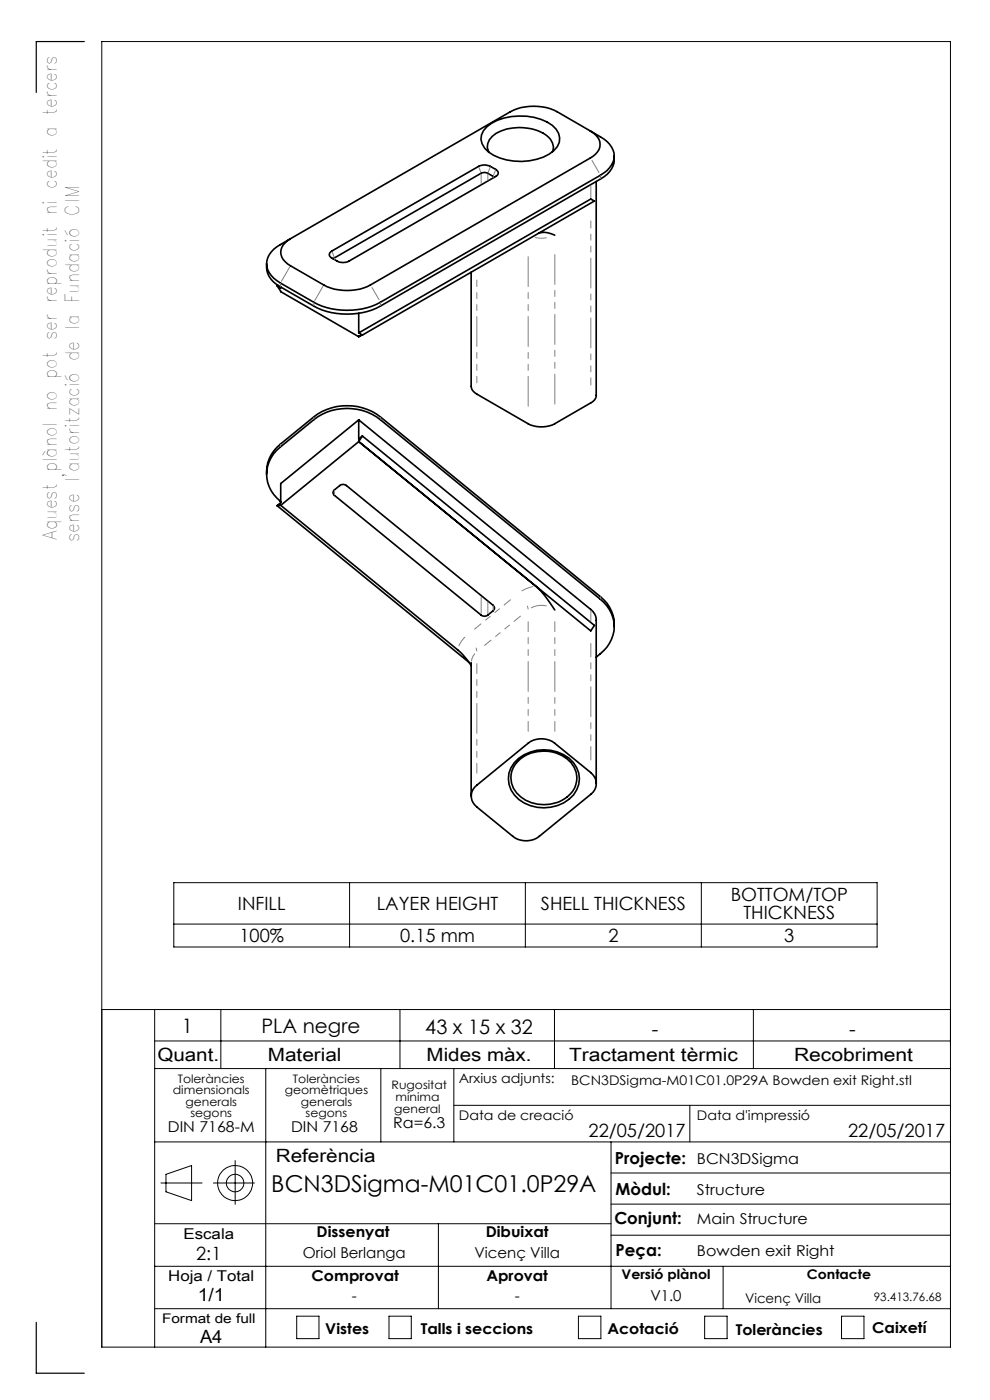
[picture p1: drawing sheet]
<svg xmlns="http://www.w3.org/2000/svg" width="210mm" height="297mm" viewBox="0 0 210 297" stroke-linecap="round" stroke-linejoin="round" font-family="sans-serif">
<g fill="none" stroke="#000" stroke-width=".21">
<path d="M36.9 187.3h149.2v13.6h-149.2zM36.9 196h149.2M74.2 187.3v13.6M111.4 187.3v13.6M148.8 187.3v13.6M21.6 214.2h180M32.8 214.2v71.6M46.8 214.2v12.5M84.8 214.2v12.5M117.6 214.2v12.5M159.8 214.2v12.5M32.8 220.8h168.8"/>
<path d="M32.8 226.7h168.8M56.4 226.7v59.1M80.8 226.7v15.5M96.3 226.7v15.5M96.3 234.5h105.3M146.3 234.5v7.7M32.8 259.6h96.8M32.8 242.2h168.8M34.1 251h8.8M35.2 249.1l5.4-1.8v7.4l-5.4-1.9zM45.3 251h8.7M49.9 246.2v9.3"/>
<path d="M93 259.6v18M129.6 242.2v35.4M129.6 255.4h72M129.6 248.8h72M32.8 277.6h168.8M32.8 268.6h168.8M62.9 279.2h4.8v4.8h-4.8zM82.5 279.2h4.7v4.8h-4.7zM122.7 279.2h4.8v4.8h-4.8zM129.6 262h72M149.5 279.2h4.7v4.8h-4.7zM153.4 268.6v9"/>
<path d="M178.5 279.2h4.8v4.8h-4.8zM21.6 285.8h180v-277h-180v277"/>
<circle cx="49.9" cy="251" r="3.7"/>
<circle cx="49.9" cy="251" r="1.86"/>
</g>
<path d="M17.9 8.8h-10.2v10.8M7.7 280.5v10.8h10.2" fill="none" stroke="#000" stroke-width=".25"/>
<g fill="none" stroke="#000" stroke-width=".35">
<path d="M103.3 26.9a12.3 12.3 0 0 1 12.8-1 4.1 4.1 0 0 1 2.5 4.3 6 6 0 0 1-4.8 3.6 12.6 12.6 0 0 1-10.2-1.6 3.2 3.2 0 0 1-.3-5.3zM104.8 37.6l-1.3-.8a1.5 1.5 0 0 0-1.4 0l-31.4 18.1M117.2 32.2a3.2 3.2 0 0 0-1.6-3.7 10.7 10.7 0 0 0-10.4-.2 2.95 2.95 0 0 0-1.5 4M125.2 27.8a3 3 0 0 1 1.9 3.9 4.5 4.5 0 0 1-1.9 1.8l-46.6 27a11.1 11.1 0 0 1-9.9 0l-7.1-4.1a3 3 0 0 1-1.8-3.9 4.7 4.7 0 0 1 1.8-1.8M125.2 27.8a10.5 10.5 0 0 1 4.5 3.4 3.7 3.7 0 0 1-.9 5l-1.4 1-46.7 26.9a15.5 15.5 0 0 1-14.1 0l-7.1-4.1a4.5 4.5 0 0 1-2.7-5.3 5.6 5.6 0 0 1 2.7-2.8l2.1-1.2M125.2 27.8l-7-4.1a11.1 11.1 0 0 0-9.9 0l-46.7 27M126.5 38.5v45.4a1.7 1.7 0 0 1-1.2 1.6l-7.6 4.4a6.3 6.3 0 0 1-5.7 0l-10.9-6.3a2.13 2.13 0 0 1-1.2-1.6v-24.3M130.3 33.1a4.8 4.8 0 0 1-2.9 4.9l-46.7 26.9a15.5 15.5 0 0 1-14.1 0l-7.1-4a4.8 4.8 0 0 1-2.9-5M70.1 53.4l31.4-18.1a2.7 2.7 0 0 1 2.5 0l1.2 .6a.78 .78 0 0 1 .5 .8 .78 .78 0 0 1-.5 .7l-31.2 18a2.7 2.7 0 0 1-2.5 0l-1.5-1-.1-.4zM114.3 49.5a4.7 4.7 0 0 1 3.4 .4M58.8 60.6l.7 1.3 16.6 9.5M58.8 60.6l.7 .5v-.2"/>
<path d="M58.9 60.5l-.1 .1M76.1 66.5v4.1M76.1 70.6l.8 .5M76.1 70.6l49.2-28.4 .8 .4-49.2 28.5M76.4 71.2l-.3 .2M76.9 71.1l-.8 .3M76.1 89.1l49.2 40.2a2.82 2.82 0 0 1 1.2 2.3v34.6M76.1 89.1l-16.6 13.5v4l-.7 .7M76.1 89.1v4l.8-.6M76.1 93.7l-16.6 13.5M76.9 92.5l49.2 40.2-.8 1.1-49.2-40.1M76.9 92.5l-.8 1.2"/>
<path d="M56.6 100.6a7.5 7.5 0 0 1 2.9-6.4l7.1-5.8a11.7 11.7 0 0 1 14.1 0l46.7 38.2a7.5 7.5 0 0 1 2.9 6.3M58.8 107.3l40.7 33.2M59.5 106.4a7.1 7.1 0 0 1 0-11.6l7.1-5.8a11.6 11.6 0 0 1 14.1 0l46.7 38.1a7.1 7.1 0 0 1 0 11.6l-.9 .7M59.5 107.2l37.6 30.7 1 .9 1.8 2.4M59.5 107.2l-.7 .1M70.8 104.1l1.3-1.1a1.13 1.13 0 0 1 1.4 0l31.1 25.4a.74 .74 0 0 1 0 1.2l-1.1 .9a1.13 1.13 0 0 1-1.4 0l-31.2-25.4-.3-.6zM113.6 124.4l1.9 1.9 2.2 3.1M99.9 140.6v28.3M100.7 167l11.3-9.3a4.7 4.7 0 0 1 5.7 0l7.6 6.2a2.86 2.86 0 0 1 0 4.6l-10.9 8.9a4.6 4.6 0 0 1-5.6 0l-7.7-6.2a2.85 2.85 0 0 1-.4-4.2zM109.7 161.7a8 8 0 0 1 11.5 .2 5.1 5.1 0 0 1-2.2 8 7.9 7.9 0 0 1-10.1-2.7 4.8 4.8 0 0 1 .8-5.5zM110 160.9a8.7 8.7 0 0 1 11.6 .9 5.5 5.5 0 0 1-2 8.5 8.6 8.6 0 0 1-10.5-1.6 5.4 5.4 0 0 1 .9-7.8z"/>
</g>
<g fill="none" stroke="#808080" stroke-width=".21" stroke-dasharray="6.3 1.3 1.3 1.3 1.3 1.3">
<path d="M101.6 35.5l.4 1.1M102.1 37v2M103.5 38.2v-1.3M104 35.4l-.5 1.2M104.6 37.4v.3M105.1 36.1l-.4 1.2M125.3 39.4v2.5M127.1 36.6l-1.5-2.6M127.4 37.2v.7M61.4 56.7l-1.7 3M70.9 54.5l-.4-1.1M71 55v-.3"/>
<path d="M113.5 50.4l1 .1h1.4M59.5 60.8v-.7M66.6 64.2v.7M66.8 63.8l1.7-3M80.4 63.6l-1.5-2.6M80.7 64.9v-.7M59.5 94.7v-.4M66.6 88.5v.5M80.7 89v-.5M71 105v-1M98.6 135.2l-.8 1-.4 .8M101.1 138.1l-.1-.6"/>
<path d="M102.1 126.7v3.4M103.5 130.2v-2.5M104.6 128.5v.9M112 129.2l-.1-.6M112.7 128.9a4.6 4.6 0 0 1 3.2-.4M113 124.4l-2.3 .9M125.3 129.5v2.3M127.4 126.6v.5M100 140.2l.4-1 .3-.5"/>
</g>
<path d="M125.3 46.9v34.8" fill="none" stroke="#808080" stroke-width=".21" stroke-dasharray="6.3 1.3 1.3 1.3 1.3 1.3" stroke-dashoffset="4.8"/>
<path d="M117.7 86.3v-32.9" fill="none" stroke="#808080" stroke-width=".21" stroke-dasharray="6.3 1.3 1.3 1.3 1.3 1.3" stroke-dashoffset="-.6"/>
<path d="M112 54.2v32.2" fill="none" stroke="#808080" stroke-width=".21" stroke-dasharray="6.3 1.3 1.3 1.3 1.3 1.3" stroke-dashoffset="-.2"/>
<path d="M101.1 81.2v-21.8" fill="none" stroke="#808080" stroke-width=".21" stroke-dasharray="6.3 1.3 1.3 1.3 1.3 1.3" stroke-dashoffset="5"/>
<path d="M125.3 136.5v24.7" fill="none" stroke="#808080" stroke-width=".21" stroke-dasharray="6.3 1.3 1.3 1.3 1.3 1.3" stroke-dashoffset="3.5"/>
<path d="M112 131.9v23.2M117.7 155.1v-23.2M101.1 164v-23.2" fill="none" stroke="#808080" stroke-width=".21" stroke-dasharray="6.3 1.3 1.3 1.3 1.3 1.3" stroke-dashoffset="4.3"/>
<path d="M102.8 136.9l7.6-6.2M108.3 127.2l-7.6 6.3" fill="none" stroke="#808080" stroke-width=".21" stroke-dasharray="6.3 1.3 1.3 1.3 1.3 1.3" stroke-dashoffset="4.6"/>
<text font-size="4.9" x="57.6" y="253">BCN3DSigma-M01C01.0P29A</text>
<g font-size="4.2">
<text x="38.6" y="219">1</text>
<text x="55.5" y="219.2">PLA negre</text>
<text x="90.2" y="219.4">43 x 15 x 32</text>
<text x="138.3" y="219.7">-</text>
<text x="180.1" y="219.7">-</text>
</g>
<g font-size="4">
<text x="12.1" y="114.5" transform="rotate(-90 12.1 114.5)">Aquest plànol no pot ser reproduit ni cedit a tercers</text>
<text x="16.8" y="115" transform="rotate(-90 16.8 115)">sense l'autorització de la Fundació CIM</text>
</g>
<g font-size="3.9">
<text x="155" y="191.1">BOTTOM/TOP</text>
<text x="50.5" y="193.1">INFILL</text>
<text x="79.9" y="193.1">LAYER HEIGHT</text>
<text x="114.7" y="193.1">SHELL THICKNESS</text>
<text x="157.7" y="195">THICKNESS</text>
<text x="50.8" y="199.9">100%</text>
<text x="84.9" y="199.9">0.15 mm</text>
<text x="129.1" y="199.9">2</text>
<text x="166.4" y="199.9">3</text>
<text x="33.4" y="225">Quant.</text>
<text x="56.8" y="225">Material</text>
<text x="90.5" y="225">Mides màx.</text>
<text x="120.7" y="225">Tractament tèrmic</text>
<text x="168.4" y="225">Recobriment</text>
<text x="124.8" y="241.3">22/05/2017</text>
<text x="179.9" y="241.3">22/05/2017</text>
<text x="58.5" y="246.5">Referència</text>
<text x="41.6" y="267.2">2:1</text>
<text x="41.9" y="276.1">1/1</text>
<text x="42.4" y="284.9">A4</text>
</g>
<g font-size="3.5">
<text x="130.5" y="246.8">Projecte:</text>
<text x="130.6" y="253.4">Mòdul:</text>
<text x="130.3" y="259.8">Conjunt:</text>
<text x="130.6" y="266.4">Peça:</text>
</g>
<g font-size="3.2">
<text x="83.4" y="239.3">Ra=6.3</text>
<text x="35.6" y="240.1">DIN 7168-M</text>
<text x="61.7" y="240.1">DIN 7168</text>
<text x="147.8" y="246.8">BCN3DSigma</text>
<text x="147.8" y="253.4">Structure</text>
<text x="38.9" y="262.9">Escala</text>
<text x="67.2" y="262.5">Dissenyat</text>
<text x="103" y="262.5">Dibuixat</text>
<text x="147.8" y="259.8">Main Structure</text>
<text x="64.3" y="266.8">Oriol Berlanga</text>
<text x="100.6" y="266.8">Vicenç Villa</text>
<text x="147.8" y="266.4">Bowden exit Right</text>
<text x="35.7" y="271.7">Hoja / Total</text>
<text x="66.1" y="271.7">Comprovat</text>
<text x="103.2" y="271.7">Aprovat</text>
<text x="74.6" y="276.1">-</text>
<text x="109.2" y="276.1">-</text>
<text x="138" y="276.1">V1.0</text>
<text x="69" y="283.1">Vistes</text>
<text x="89.3" y="283.1">Talls i seccions</text>
<text x="128.8" y="283.1">Acotació</text>
<text x="156.1" y="283.2">Toleràncies</text>
<text x="185" y="282.8">Caixetí</text>
</g>
<g font-size="2.8">
<text x="97.3" y="229.6">Arxius adjunts:</text>
<text x="121.2" y="230.2">BCN3DSigma-M01C01.0P29A Bowden exit Right.stl</text>
<text x="97.3" y="237.7">Data de creació</text>
<text x="147.8" y="237.7">Data d'impressió</text>
<text x="131.8" y="271.4">Versió plànol</text>
<text x="171.2" y="271.4">Contacte</text>
<text x="34.4" y="280.7">Format de full</text>
<text x="158" y="276.3">Vicenç Villa</text>
</g>
<g font-size="2.5">
<text x="36.7" y="232.1">dimensionals</text>
<text x="37.7" y="229.6">Toleràncies</text>
<text x="60.4" y="232.1">geomètriques</text>
<text x="62.1" y="229.6">Toleràncies</text>
<text x="83.1" y="231">Rugositat</text>
<text x="83.9" y="233.5">mínima</text>
<text x="39.4" y="234.6">generals</text>
<text x="40.4" y="237.1">segons</text>
<text x="63.8" y="234.6">generals</text>
<text x="64.8" y="237.1">segons</text>
<text x="83.6" y="236.2">general</text>
<text x="185.4" y="276.1">93.413.76.68</text>
</g>
</svg>
